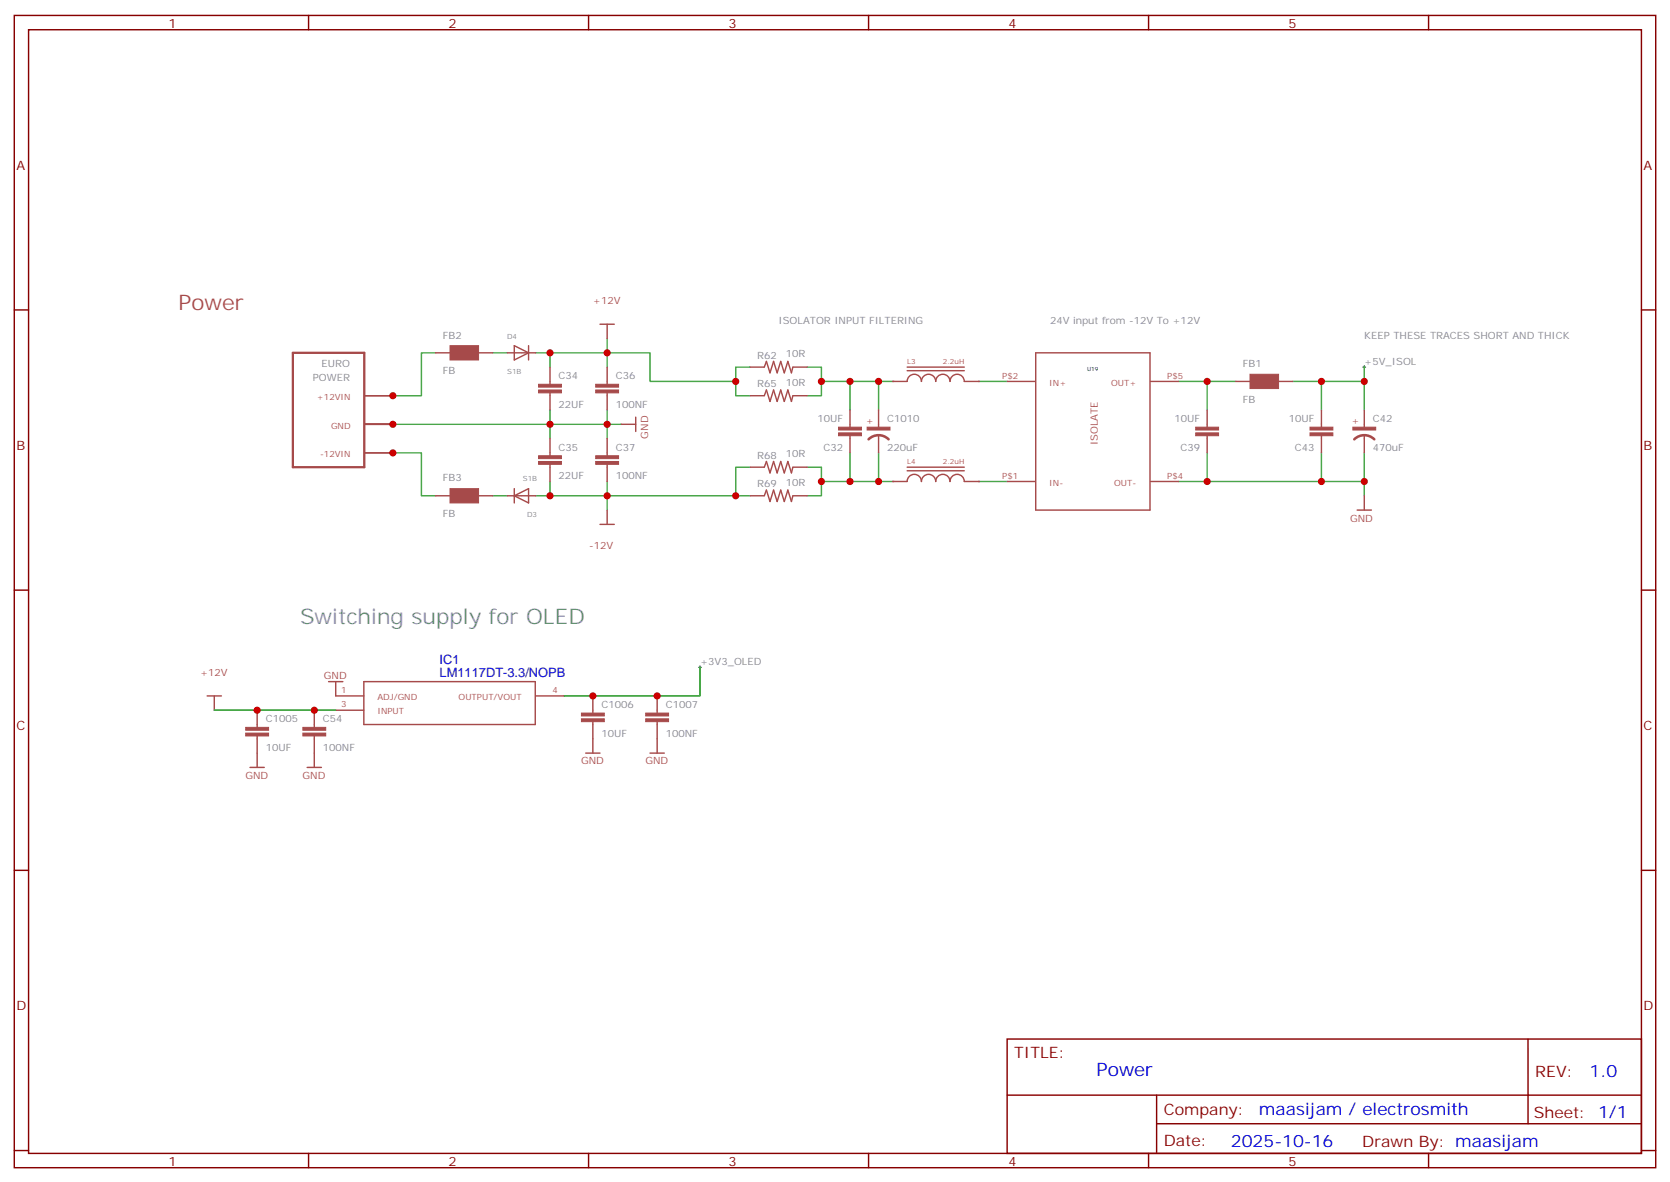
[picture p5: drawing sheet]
<svg xmlns="http://www.w3.org/2000/svg" width="412mm" height="292mm" viewBox="0 0 412 292" stroke-linecap="round" stroke-linejoin="round" font-family="sans-serif">
<g fill="none" stroke="#870000" stroke-width=".35">
<path d="M3.5 3.8h405.4v284.3h-405.4zM7.1 7.3h398.2v277.3h-398.2zM76.2 3.8v3.5M145.3 3.8v3.5M214.5 3.8v3.5M283.6 3.8v3.5M352.8 3.8v3.5M3.5 76.5h3.6M405.3 76.5h3.6M3.5 145.6h3.6M405.3 145.6h3.6M3.5 214.8h3.6"/>
<path d="M405.3 214.8h3.6M248.7 256.4h156.6v28.2h-156.6zM377.3 256.4v20.9M248.7 270.2h156.5M285.6 277.3h119.6M285.6 270.2v14.2M3.5 283.9h3.6M76.2 284.6v3.5M145.3 284.6v3.5M214.5 284.6v3.5M283.6 284.6v3.5M352.8 284.6v3.5"/>
<path d="M405.3 283.9h3.6"/>
</g>
<path d="M336.5 90.6h.8M336.9 90.2v.7" fill="none" stroke="#000" stroke-width=".25"/>
<g fill="none" stroke="#4aa64a" stroke-width=".35">
<path d="M107.6 87.1h-3.5v10.5h-7.1M121.7 87.1h3.5M132.3 87.1h17.6v3.5M135.8 87.1v3.5M149.9 83.5v3.6h10.6v7h21.2v-3.5h3.5M181.7 94.1v3.5h3.5M199.3 90.6h3.5v3.5M209.9 94.1v7.1M217 94.1v7.1M220.5 94.1h-17.7v3.5h-3.5M241.7 94.1h7M291 94.1h7.1v7.1"/>
<path d="M298.1 94.1h7.1M319.3 94.1h7v7.1M326.3 94.1h10.6v7.1M336.9 90.6v3.5M97 111.8h7.1v10.5h3.5M135.8 101.2v3.5h-38.8M135.8 118.8v3.5M149.9 118.8v3.5h-17.6M149.9 101.2v3.5h-14.1v3.5M153.5 104.7h-3.6v3.5M185.2 115.3h-3.5v7h-31.8v3.6M199.3 115.3h3.5v7h-3.5"/>
<path d="M202.8 118.8h17.7M209.9 111.8v7M217 111.8v7M241.7 118.8h7M298.1 111.8v7h-7.1M298.1 118.8h28.2M326.3 111.8v7h10.6v3.5M336.9 111.8v7M121.7 122.3h3.5M181.7 122.3h3.5"/>
</g>
<g fill="none" stroke="#a64a4a" stroke-width=".35">
<path d="M185.2 97.6h3.5M185.2 90.6h3.5M188.7 97.6l.6-1.4 .8 2.9 .9-2.9 .9 2.9 .9-2.9 .9 2.9 .9-2.9 .8 2.9 .4-1.5M188.7 90.6l.6-1.4 .8 2.8 .9-2.8 .9 2.8 .9-2.8 .9 2.8 .9-2.8 .8 2.8 .4-1.4M195.8 97.6h3.5M195.8 90.6h3.5M305.2 94.1h3.4M315.8 94.1h3.5M185.2 115.3h3.5M188.7 115.3l.6-1.4 .8 2.8 .9-2.8 .9 2.8 .9-2.8 .9 2.8 .9-2.8 .8 2.8 .4-1.4M195.8 115.3h3.5M209.9 101.2v4.2"/>
<path d="M209.9 107.5v4.3M217 101.2v4.2M217 107.5v4.3M220.5 118.8h3.5a1.76 1.76 0 0 1 1.8-1.7 1.76 1.76 0 0 1 1.7 1.7 1.76 1.76 0 0 1 1.8-1.7 1.76 1.76 0 0 1 1.8 1.7 1.76 1.76 0 0 1 1.7-1.7 1.76 1.76 0 0 1 1.8 1.7 1.76 1.76 0 0 1 1.8-1.7 1.76 1.76 0 0 1 1.7 1.7h3.6M224 115.3h14.1M224 116.2h14.1M298.1 101.2v4.2M298.1 107.5v4.3M326.3 101.2v4.2M326.3 107.5v4.3M336.9 101.2v4.2M336.9 107.5v4.3"/>
<path d="M185.2 122.3h3.5M188.7 122.3l.6-1.4 .8 2.9 .9-2.9 .9 2.9 .9-2.9 .9 2.9 .9-2.9 .8 2.9 .4-1.5M195.8 122.3h3.5M335.1 125.9h3.6M336.9 122.3v3.6"/>
</g>
<g fill="#a64a4a" stroke="#a64a4a" stroke-width=".25">
<path d="M323.5 105.4h5.6v.7h-5.6z"/>
<path d="M323.5 106.8h5.6v.7h-5.6z"/>
<path d="M334.1 105.4h5.6v.7h-5.6z"/>
<path d="M308.7 92.4h7v3.5h-7z"/>
<path d="M295.3 105.4h5.6v.7h-5.6z"/>
<path d="M295.3 106.8h5.6v.7h-5.6z"/>
<path d="M214.1 105.4h5.7v.7h-5.7z"/>
<path d="M207.1 105.4h5.6v.7h-5.6z"/>
<path d="M207.1 106.8h5.6v.7h-5.6z"/>
</g>
<path d="M214.5 108.4a3.5 3.5 0 0 1 4.9 0M334.4 108.4a3.5 3.5 0 0 1 5 0" fill="none" stroke="#a64a4a" stroke-width=".63"/>
<g fill="#a64a4a">
<circle cx="220.5" cy="118.8" r=".18"/>
<circle cx="241.7" cy="118.8" r=".18"/>
</g>
<path d="M220.5 94.1h3.5a1.76 1.76 0 0 1 1.8-1.7 1.76 1.76 0 0 1 1.7 1.7 1.76 1.76 0 0 1 1.8-1.7 1.76 1.76 0 0 1 1.8 1.7 1.76 1.76 0 0 1 1.7-1.7 1.76 1.76 0 0 1 1.8 1.7 1.76 1.76 0 0 1 1.8-1.7 1.76 1.76 0 0 1 1.7 1.7h3.6M224 91.5h14.1M224 90.6h14.1" fill="none" stroke="#a64a4a" stroke-width=".35"/>
<g fill="#a64a4a">
<circle cx="220.5" cy="94.1" r=".18"/>
<circle cx="241.7" cy="94.1" r=".18"/>
</g>
<g fill="none" stroke="#a64a4a" stroke-width=".35">
<path d="M90.1 97.6h6.9M107.6 87.1h3.5M118.2 87.1h3.5M125.2 87.1h3.5M127 85.3l3.5 1.8-3.5 1.7zM128.8 87.1h3.5M130.5 85.3v3.5M135.8 90.6v4.2M135.8 96.9v4.3M148.2 80h3.5M149.9 80v3.5M149.9 90.6v4.2"/>
<path d="M149.9 96.9v4.3M248.7 94.1h7M255.8 87.1h28.2v38.8h-28.2zM284.1 94.1h6.9M90.1 111.8h6.9M90.1 104.7h6.9M135.8 108.2v4.3M135.8 114.6v4.2M149.9 108.2v4.3M149.9 114.6v4.2M153.5 104.7h3.5M157 102.9v3.6"/>
<path d="M248.7 118.8h7M284.1 118.8h6.9M107.6 122.3h3.5M118.2 122.3h3.5M125.2 122.3h3.5M127 122.3l3.5-1.7v3.5zM127 120.6v3.5M128.8 122.3h3.5M148.2 129.4h3.5M149.9 125.9v3.5M51.2 171.7h3.5M52.9 171.7v3.6"/>
<path d="M63.5 175.3v4.2M77.6 175.3v4.2M81.1 168.2h3.6M82.9 168.2v3.5h6.9M82.9 175.3h6.9M89.8 168.2h42.4v10.6h-42.4zM132.4 171.7h6.9M146.4 171.7v4.3M146.4 178.1v7.7M162.3 171.7v4.3M162.3 178.1v7.7M61.7 189.4h3.6"/>
<path d="M63.5 181.6v7.8M75.8 189.4h3.6M77.6 181.6v7.8M144.6 185.8h3.6M160.5 185.8h3.5"/>
</g>
<path d="M72.3 87.1h17.7v28.2h-17.7z" fill="none" stroke="#a64a4a" stroke-width=".56"/>
<g fill="#a64a4a" stroke="#a64a4a" stroke-width=".25">
<path d="M147.1 113.9h5.7v.7h-5.7z"/>
<path d="M147.1 112.5h5.7v.7h-5.7z"/>
<path d="M147.1 96.2h5.7v.7h-5.7z"/>
<path d="M147.1 94.8h5.7v.7h-5.7z"/>
<path d="M133 113.9h5.6v.7h-5.6z"/>
<path d="M133 112.5h5.6v.7h-5.6z"/>
<path d="M133 96.2h5.6v.7h-5.6z"/>
<path d="M133 94.8h5.6v.7h-5.6z"/>
<path d="M111.1 120.6h7.1v3.5h-7.1z"/>
<path d="M111.1 85.3h7.1v3.5h-7.1z"/>
<path d="M143.6 177.4h5.6v.7h-5.6z"/>
<path d="M143.6 176h5.6v.7h-5.6z"/>
<path d="M60.7 180.9h5.6v.7h-5.6z"/>
<path d="M60.7 179.5h5.6v.7h-5.6z"/>
<path d="M74.8 180.9h5.6v.7h-5.6z"/>
<path d="M74.8 179.5h5.6v.7h-5.6z"/>
<path d="M159.5 177.4h5.6v.7h-5.6z"/>
<path d="M159.5 176h5.6v.7h-5.6z"/>
</g>
<path d="M52.9 175.3h30M172.9 164.7v7h-33.6" fill="none" stroke="#008700" stroke-width=".35"/>
<path d="M172.5 164.7h.7M172.9 164.3v.7" fill="none" stroke="#000" stroke-width=".25"/>
<g fill="#c00">
<circle cx="97" cy="104.7" r=".88"/>
<circle cx="97" cy="97.6" r=".88"/>
<circle cx="97" cy="111.8" r=".88"/>
<circle cx="336.9" cy="94.1" r=".88"/>
<circle cx="326.3" cy="94.1" r=".88"/>
<circle cx="217" cy="118.8" r=".88"/>
<circle cx="209.9" cy="118.8" r=".88"/>
<circle cx="202.8" cy="118.8" r=".88"/>
<circle cx="217" cy="94.1" r=".88"/>
<circle cx="209.9" cy="94.1" r=".88"/>
<circle cx="202.8" cy="94.1" r=".88"/>
<circle cx="298.1" cy="94.1" r=".88"/>
<circle cx="181.7" cy="122.3" r=".88"/>
<circle cx="149.9" cy="122.3" r=".88"/>
<circle cx="135.8" cy="122.3" r=".88"/>
<circle cx="181.7" cy="94.1" r=".88"/>
<circle cx="149.9" cy="87.1" r=".88"/>
<circle cx="135.8" cy="87.1" r=".88"/>
<circle cx="298.1" cy="118.8" r=".88"/>
<circle cx="326.3" cy="118.8" r=".88"/>
<circle cx="336.9" cy="118.8" r=".88"/>
<circle cx="135.8" cy="104.7" r=".88"/>
<circle cx="149.9" cy="104.7" r=".88"/>
<circle cx="63.5" cy="175.3" r=".88"/>
<circle cx="77.6" cy="175.3" r=".88"/>
<circle cx="146.4" cy="171.7" r=".88"/>
<circle cx="162.3" cy="171.7" r=".88"/>
</g>
<text font-size="5.3" fill="#a54b4b" x="44.1" y="76.5">Power</text>
<text font-size="5.3" fill="#838383" x="74.1" y="154.1">Switching supply for OLED</text>
<text font-size="4.6" fill="#00f" x="270.8" y="265.4">Power</text>
<g font-size="4.2" fill="#00f">
<text x="392.5" y="265.7">1.0</text>
<text x="310.9" y="275.2">maasijam / electrosmith</text>
<text x="304" y="283">2025-10-16</text>
</g>
<g font-size="3.9" fill="#800">
<text x="250.5" y="261">TITLE:</text>
<text x="379.1" y="265.7">REV:</text>
<text x="287.4" y="275.2">Company:</text>
<text x="378.7" y="275.8">Sheet: 1/1</text>
<text x="287.4" y="282.9">Date:</text>
<text x="336.4" y="282.9">Drawn By: maasijam</text>
</g>
<g font-size="3.2" fill="#800">
<text x="41.6" y="6.8">1</text>
<text x="110.8" y="6.8">2</text>
<text x="179.9" y="6.8">3</text>
<text x="249.1" y="6.8">4</text>
<text x="318.2" y="6.8">5</text>
<text x="4.1" y="41.9">A</text>
<text x="405.9" y="41.9">A</text>
<text x="4.1" y="111.1">B</text>
<text x="405.9" y="111.1">B</text>
<text x="4.1" y="180.2">C</text>
<text x="405.9" y="180.2">C</text>
<text x="4.1" y="249.3">D</text>
<text x="405.9" y="249.3">D</text>
<text x="41.6" y="287.6">1</text>
<text x="110.8" y="287.6">2</text>
<text x="179.9" y="287.6">3</text>
<text x="249.1" y="287.6">4</text>
<text x="318.2" y="287.6">5</text>
</g>
<g font-size="3.2" fill="#000080">
<text x="108.6" y="167.1">LM1117DT-3.3/NOPB</text>
<text x="108.6" y="163.9">IC1</text>
</g>
<g font-size="2.5" fill="#a54b4b">
<text x="146.4" y="75.1">+12V</text>
<text x="213.8" y="104.7">+</text>
<text x="333.7" y="104.7">+</text>
<text x="160" y="108.2" transform="rotate(-90 160 108.2)">GND</text>
<text x="271.1" y="109.9" transform="rotate(-90 271.1 109.9)">ISOLATE</text>
<text x="333.4" y="128.9">GND</text>
<text x="145.5" y="135.4">-12V</text>
<text x="49.4" y="166.8">+12V</text>
<text x="80" y="167.5">GND</text>
<text x="143.5" y="188.6">GND</text>
<text x="159.4" y="188.6">GND</text>
<text x="60.6" y="192.2">GND</text>
<text x="74.7" y="192.2">GND</text>
</g>
<g font-size="2.5" fill="#838383">
<text x="109.4" y="83.5">FB2</text>
<text x="192.3" y="80">ISOLATOR INPUT FILTERING</text>
<text x="259.3" y="80">24V input from -12V To +12V</text>
<text x="336.9" y="83.5">KEEP THESE TRACES SHORT AND THICK</text>
<text x="187" y="88.5">R62</text>
<text x="194" y="88.1">10R</text>
<text x="77.3" y="94.1">POWER</text>
<text x="79.4" y="90.6">EURO</text>
<text x="109.4" y="92.4">FB</text>
<text x="137.9" y="93.6">C34</text>
<text x="152" y="93.6">C36</text>
<text x="187" y="95.6">R65</text>
<text x="194" y="95.2">10R</text>
<text x="306.9" y="90.6">FB1</text>
<text x="336.9" y="90.1">+5V_ISOL</text>
<text x="137.9" y="100.6">22UF</text>
<text x="152" y="100.6">100NF</text>
<text x="306.9" y="99.4">FB</text>
<text x="201.9" y="104.2">10UF</text>
<text x="219.1" y="104.2">C1010</text>
<text x="290.1" y="104.2">10UF</text>
<text x="318.3" y="104.2">10UF</text>
<text x="339" y="104.2">C42</text>
<text x="137.9" y="111.2">C35</text>
<text x="152" y="111.2">C37</text>
<text x="187" y="113.2">R68</text>
<text x="194" y="112.8">10R</text>
<text x="203.3" y="111.2">C32</text>
<text x="219.1" y="111.2">220uF</text>
<text x="291.5" y="111.2">C39</text>
<text x="319.8" y="111.2">C43</text>
<text x="339" y="111.2">470uF</text>
<text x="109.4" y="118.8">FB3</text>
<text x="137.9" y="118.3">22UF</text>
<text x="152" y="118.3">100NF</text>
<text x="194" y="119.9">10R</text>
<text x="187" y="120.3">R69</text>
<text x="109.4" y="127.6">FB</text>
<text x="172.9" y="164.2">+3V3_OLED</text>
<text x="65.6" y="178.3">C1005</text>
<text x="79.7" y="178.3">C54</text>
<text x="148.5" y="174.7">C1006</text>
<text x="164.4" y="174.7">C1007</text>
<text x="65.6" y="185.3">10UF</text>
<text x="79.7" y="185.3">100NF</text>
<text x="148.5" y="181.8">10UF</text>
<text x="164.4" y="181.8">100NF</text>
</g>
<g font-size="2.1" fill="#a54b4b">
<text x="247.5" y="93.4">P$2</text>
<text x="259.1" y="95.2">IN+</text>
<text x="274.4" y="95.2">OUT+</text>
<text x="288.3" y="93.4">P$5</text>
<text x="78.3" y="98.7">+12VIN</text>
<text x="81.7" y="105.7">GND</text>
<text x="79" y="112.8">-12VIN</text>
<text x="247.5" y="118.1">P$1</text>
<text x="259.1" y="119.9">IN-</text>
<text x="275.1" y="119.9">OUT-</text>
<text x="288.3" y="118.1">P$4</text>
<text x="84.2" y="171">1</text>
<text x="93.2" y="172.8">ADJ/GND</text>
<text x="113.3" y="172.8">OUTPUT/VOUT</text>
<text x="136.5" y="171">4</text>
<text x="84.2" y="174.6">3</text>
<text x="93.2" y="176.3">INPUT</text>
</g>
<g font-size="1.8" fill="#838383">
<text x="125.2" y="83.5">D4</text>
<text x="125.2" y="92.4">S1B</text>
<text x="129.1" y="118.8">S1B</text>
<text x="130.2" y="127.6">D3</text>
</g>
<g font-size="1.8" fill="#a54b4b">
<text x="224" y="89.7">L3</text>
<text x="232.8" y="89.7">2.2uH</text>
<text x="224" y="114.4">L4</text>
<text x="232.8" y="114.4">2.2uH</text>
</g>
<text font-size="1.4" x="268.5" y="91.4">U19</text>
</svg>
